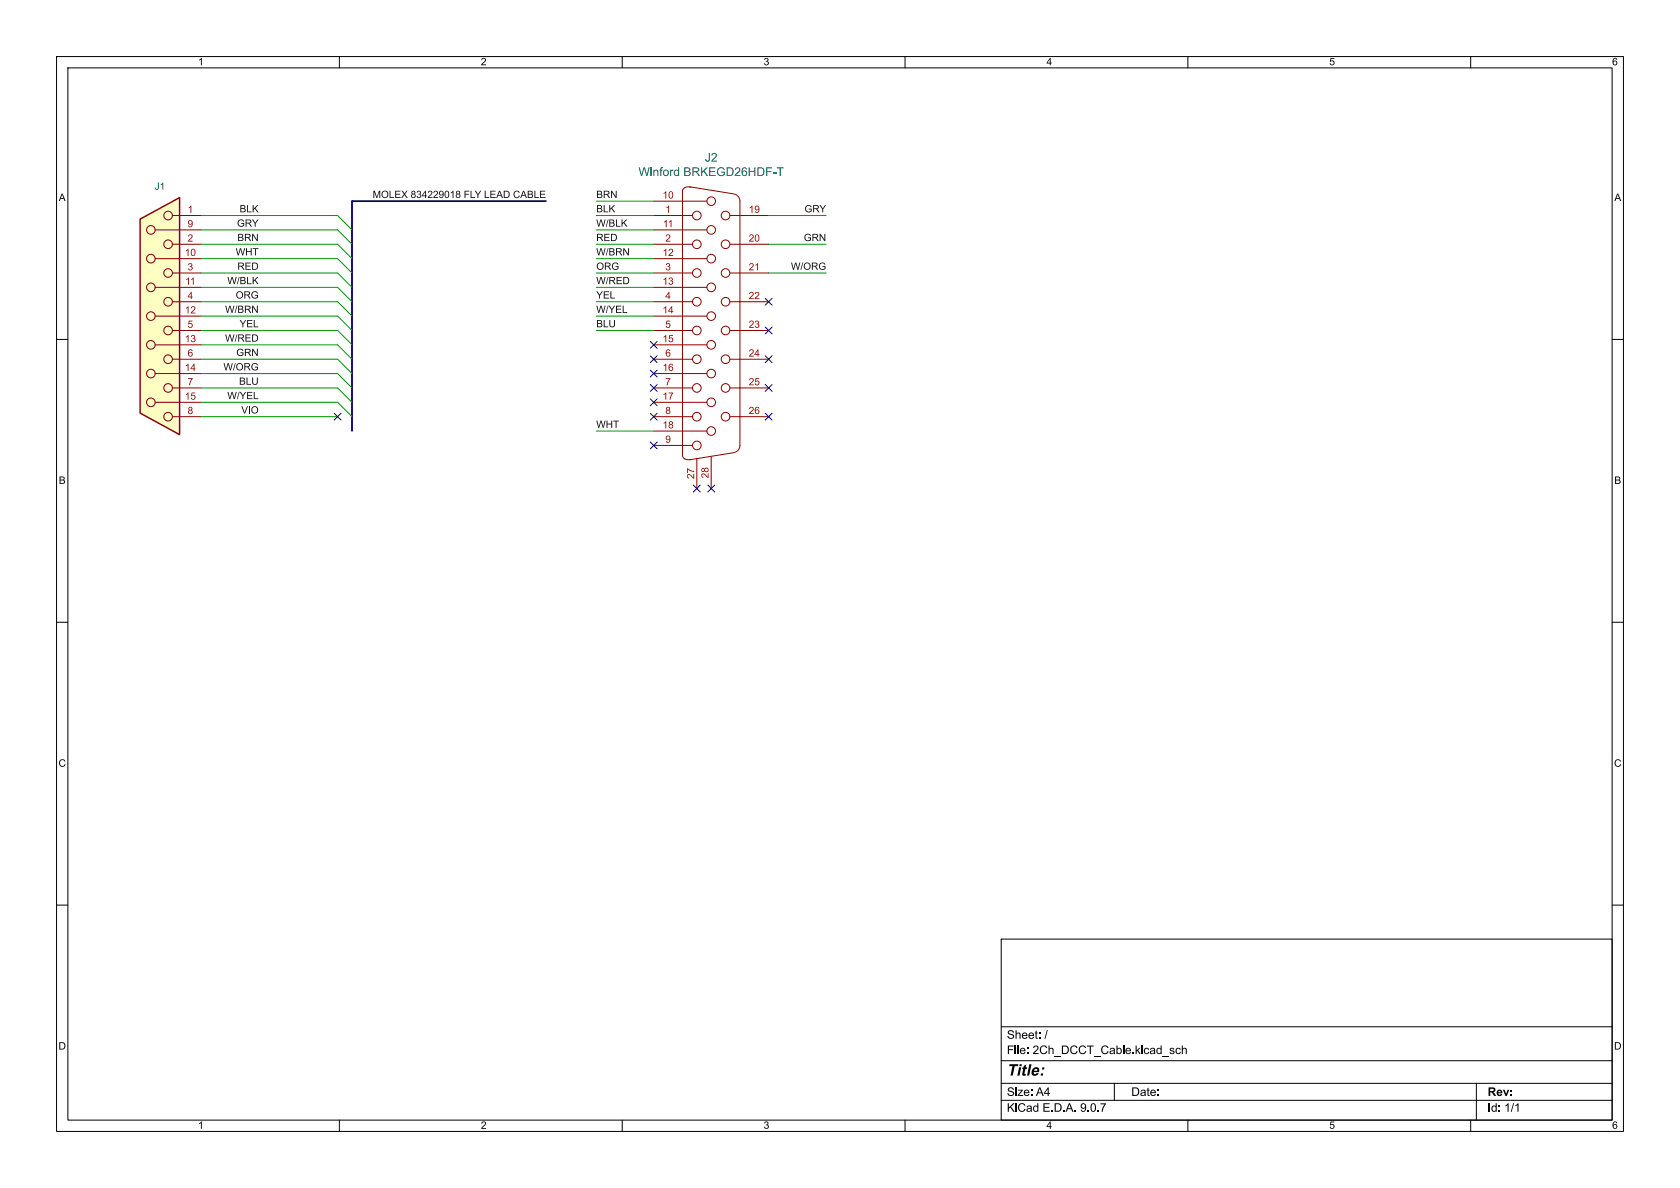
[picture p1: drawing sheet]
<svg xmlns="http://www.w3.org/2000/svg" width="297mm" height="210mm" viewBox="0 0 297 210" stroke-linecap="round" stroke-linejoin="round" font-family="sans-serif">
<g fill="none" stroke="#000" stroke-width=".18">
<path d="M10 10h277v190h-277zM12 12h273v186h-273zM60 10v2M110 10v2M160 10v2M210 10v2M260 10v2M10 60h2M285 60h2M10 110h2M285 110h2M10 160h2"/>
<path d="M177 166h108v32h-108zM285 160h2M60 198v2M110 198v2M160 198v2M177 194.5h108M177 191.5h108M177 187.5h108M177 181.5h108M197 191.5v3M210 198v2M260 198v2"/>
<path d="M261 191.5v6.5"/>
</g>
<path d="M24.8 38.7l6.9-3.8v41.9l-6.9-3.8z" fill="#ffffc2"/>
<path d="M24.8 38.7l6.9-3.8v41.9l-6.9-3.8z" fill="none" stroke="#840000" stroke-width=".25"/>
<g fill="none" stroke="#840000" stroke-width=".18">
<path d="M30.5 38.1h5.1M115.6 38.1h6.8M115.6 35.6h9.4M120.6 33.8v46.7M121.9 33l7.9 1.3M122.1 33.1a1.01 1.01 0 0 0-1.4 .7M129 38.1h6.9M129.9 34.3l.7 .5 .2 .8v43.1l-.2 .8-.7 .5M27.4 40.6h8.2M27.4 45.7h8.2M27.4 50.8h8.2M27.4 55.9h8.2"/>
<path d="M30.5 43.2h5.1M30.5 48.3h5.1M30.5 53.3h5.1M30.5 58.4h5.1M115.6 40.6h9.4M115.6 43.2h6.8M115.6 45.7h9.4M115.6 48.3h6.8M115.6 50.8h9.4M115.6 53.3h6.8M115.6 55.9h9.4M115.6 58.4h6.8"/>
<path d="M129 43.2h6.9M129 48.3h6.9M129 53.3h6.9M129 58.4h6.9M27.4 61h8.2M27.4 66h8.2M27.4 71.1h8.2M30.5 63.5h5.1M30.5 68.6h5.1M30.5 73.7h5.1M115.6 61h9.4M115.6 63.5h6.8"/>
<path d="M115.6 66h9.4M115.6 68.6h6.8M115.6 71.1h9.4M115.6 73.7h6.8M115.6 76.2h9.4M115.6 78.7h6.8M129 63.5h6.9M129 68.6h6.9M129 73.7h6.9M120.7 80.5a1.01 1.01 0 0 0 1.4 .7M123.2 81v5.4M125.7 80.8v5.6"/>
<path d="M129.8 80l-7.9 1.3"/>
<circle cx="29.7" cy="38.1" r=".76"/>
<circle cx="123.2" cy="38.1" r=".76"/>
<circle cx="125.7" cy="35.6" r=".76"/>
<circle cx="128.3" cy="38.1" r=".76"/>
<circle cx="26.7" cy="55.9" r=".76"/>
<circle cx="26.7" cy="45.7" r=".76"/>
<circle cx="26.7" cy="50.8" r=".76"/>
<circle cx="26.7" cy="40.6" r=".76"/>
<circle cx="29.7" cy="43.2" r=".76"/>
<circle cx="29.7" cy="53.3" r=".76"/>
<circle cx="29.7" cy="58.4" r=".76"/>
<circle cx="29.7" cy="48.3" r=".76"/>
<circle cx="123.2" cy="53.3" r=".76"/>
<circle cx="123.2" cy="58.4" r=".76"/>
<circle cx="123.2" cy="43.2" r=".76"/>
<circle cx="123.2" cy="48.3" r=".76"/>
<circle cx="125.7" cy="40.6" r=".76"/>
<circle cx="125.7" cy="45.7" r=".76"/>
<circle cx="125.7" cy="50.8" r=".76"/>
<circle cx="125.7" cy="55.9" r=".76"/>
<circle cx="128.3" cy="53.3" r=".76"/>
<circle cx="128.3" cy="43.2" r=".76"/>
<circle cx="128.3" cy="58.4" r=".76"/>
<circle cx="128.3" cy="48.3" r=".76"/>
<circle cx="26.7" cy="71.1" r=".76"/>
<circle cx="26.7" cy="66" r=".76"/>
<circle cx="26.7" cy="61" r=".76"/>
<circle cx="29.7" cy="73.7" r=".76"/>
<circle cx="29.7" cy="68.6" r=".76"/>
<circle cx="29.7" cy="63.5" r=".76"/>
<circle cx="123.2" cy="63.5" r=".76"/>
<circle cx="123.2" cy="78.7" r=".76"/>
<circle cx="123.2" cy="73.7" r=".76"/>
<circle cx="123.2" cy="68.6" r=".76"/>
<circle cx="125.7" cy="66" r=".76"/>
<circle cx="125.7" cy="76.2" r=".76"/>
<circle cx="125.7" cy="71.1" r=".76"/>
<circle cx="125.7" cy="61" r=".76"/>
<circle cx="128.3" cy="68.6" r=".76"/>
<circle cx="128.3" cy="63.5" r=".76"/>
<circle cx="128.3" cy="73.7" r=".76"/>
</g>
<path d="M96.5 35.6h-34.3v40.6" fill="none" stroke="#000084" stroke-width=".3"/>
<g fill="none" stroke="#009600" stroke-width=".18">
<path d="M35.6 38.1h24.1l2.5 2.5M105.4 38.1h10.2M105.4 35.6h10.2M135.9 38.1h10.1M35.6 43.2h24.1l2.5 2.5M35.6 48.3h24.1l2.5 2.5M35.6 45.7h24.1l2.5 2.6M35.6 40.6h24.1l2.5 2.6M35.6 53.3h24.1l2.5 2.6M35.6 50.8h24.1l2.5 2.5M35.6 58.4h24.1l2.5 2.6M35.6 55.9h24.1l2.5 2.5"/>
<path d="M105.4 43.2h10.2M105.4 48.3h10.2M105.4 45.7h10.2M105.4 40.6h10.2M105.4 53.3h10.2M105.4 50.8h10.2M105.4 58.4h10.2M105.4 55.9h10.2M135.9 43.2h10.1M135.9 48.3h10.1M35.6 71.1h24.1l2.5 2.6M35.6 73.7h24.1"/>
<path d="M35.6 68.6h24.1l2.5 2.5M35.6 66h24.1l2.5 2.6M35.6 63.5h24.1l2.5 2.5M35.6 61h24.1l2.5 2.5M105.4 76.2h10.2"/>
</g>
<g fill="none" stroke="#000084" stroke-width=".18">
<path d="M135.3 57.8l1.2 1.2M135.3 52.7l1.2 1.2M136.5 57.8l-1.2 1.2M136.5 52.7l-1.2 1.2M59.1 73.1l1.2 1.2M60.3 73.1l-1.2 1.2M115 70.5l1.2 1.2M115 73.1l1.2 1.2M115 60.4l1.2 1.2M115 65.4l1.2 1.2M115 78.1l1.2 1.2M115 68l1.2 1.2"/>
<path d="M115 62.9l1.2 1.2M116.2 78.1l-1.2 1.2M116.2 70.5l-1.2 1.2M116.2 73.1l-1.2 1.2M116.2 60.4l-1.2 1.2M116.2 65.4l-1.2 1.2M116.2 68l-1.2 1.2M116.2 62.9l-1.2 1.2M135.3 62.9l1.2 1.2M135.3 68l1.2 1.2M135.3 73.1l1.2 1.2M136.5 62.9l-1.2 1.2"/>
<path d="M136.5 68l-1.2 1.2M136.5 73.1l-1.2 1.2M122.6 85.8l1.2 1.2M123.8 85.8l-1.2 1.2M125.1 85.8l1.2 1.2M126.3 85.8l-1.2 1.2"/>
</g>
<text font-size="2.8" x="178" y="190.9">Title:</text>
<g font-size="2.1" fill="#006464">
<text x="124.6" y="29.1">J2</text>
<text x="112.9" y="31.7">Winford BRKEGD26HDF-T</text>
</g>
<g font-size="2.1">
<text x="178" y="184.2">Sheet: /</text>
<text x="178" y="186.9">File: 2Ch_DCCT_Cable.kicad_sch</text>
<text x="178" y="197.1">KiCad E.D.A. 9.0.7</text>
<text x="178" y="194.3">Size: A4</text>
<text x="200" y="194.3">Date:</text>
<text x="263" y="194.3">Rev:</text>
<text x="263" y="197.1">Id: 1/1</text>
</g>
<g font-size="1.8">
<text x="35" y="12">1</text>
<text x="85" y="12">2</text>
<text x="135" y="12">3</text>
<text x="185" y="12">4</text>
<text x="235" y="12">5</text>
<text x="285" y="12">6</text>
<text x="10.4" y="36">A</text>
<text x="285.4" y="36">A</text>
<text x="10.4" y="86">B</text>
<text x="285.4" y="86">B</text>
<text x="10.3" y="136">C</text>
<text x="285.3" y="136">C</text>
<text x="10.3" y="186">D</text>
<text x="285.3" y="186">D</text>
<text x="35" y="200">1</text>
<text x="85" y="200">2</text>
<text x="135" y="200">3</text>
<text x="185" y="200">4</text>
<text x="235" y="200">5</text>
<text x="285" y="200">6</text>
</g>
<text font-size="1.8" fill="#006464" x="27.3" y="34">J1</text>
<g font-size="1.8" fill="#0f0f0f">
<text x="65.9" y="35.2">MOLEX 834229018 FLY LEAD CABLE</text>
<text x="105.4" y="35.2">BRN</text>
<text x="41.9" y="40.3">GRY</text>
<text x="42.4" y="37.8">BLK</text>
<text x="105.4" y="37.8">BLK</text>
<text x="105.4" y="40.3">W/BLK</text>
<text x="142.2" y="37.8">GRY</text>
<text x="41.7" y="45.4">WHT</text>
<text x="42" y="42.8">BRN</text>
<text x="42" y="47.9">RED</text>
<text x="105.4" y="47.9">ORG</text>
<text x="105.4" y="45.4">W/BRN</text>
<text x="105.4" y="42.8">RED</text>
<text x="139.8" y="47.9">W/ORG</text>
<text x="142.1" y="42.8">GRN</text>
<text x="40.2" y="50.5">W/BLK</text>
<text x="41.7" y="53">ORG</text>
<text x="105.4" y="50.5">W/RED</text>
<text x="105.4" y="53">YEL</text>
<text x="39.8" y="55.5">W/BRN</text>
<text x="42.4" y="58.1">YEL</text>
<text x="105.4" y="55.5">W/YEL</text>
<text x="105.4" y="58.1">BLU</text>
<text x="39.5" y="65.7">W/ORG</text>
<text x="39.8" y="60.6">W/RED</text>
<text x="41.8" y="63.2">GRN</text>
<text x="40.2" y="70.8">W/YEL</text>
<text x="42.3" y="68.2">BLU</text>
<text x="42.7" y="73.3">VIO</text>
<text x="105.4" y="75.9">WHT</text>
</g>
<g font-size="1.8" fill="#a90000">
<text x="117.1" y="35.3">10</text>
<text x="33.2" y="37.8">1</text>
<text x="33.2" y="40.4">9</text>
<text x="117.2" y="40.4">11</text>
<text x="117.6" y="37.8">1</text>
<text x="132.4" y="37.8">19</text>
<text x="32.7" y="45.5">10</text>
<text x="33.2" y="42.9">2</text>
<text x="117.1" y="45.5">12</text>
<text x="117.6" y="42.9">2</text>
<text x="132.4" y="42.9">20</text>
<text x="32.7" y="50.5">11</text>
<text x="33.2" y="48">3</text>
<text x="33.2" y="53.1">4</text>
<text x="117.1" y="50.5">13</text>
<text x="117.6" y="48">3</text>
<text x="117.6" y="53.1">4</text>
<text x="132.4" y="48">21</text>
<text x="132.4" y="53.1">22</text>
<text x="32.7" y="55.6">12</text>
<text x="33.2" y="58.2">5</text>
<text x="117.1" y="55.6">14</text>
<text x="117.6" y="58.2">5</text>
<text x="132.4" y="58.2">23</text>
<text x="32.7" y="60.7">13</text>
<text x="32.7" y="65.8">14</text>
<text x="33.2" y="63.2">6</text>
<text x="117.1" y="60.7">15</text>
<text x="117.1" y="65.8">16</text>
<text x="117.6" y="63.2">6</text>
<text x="132.4" y="63.2">24</text>
<text x="32.7" y="70.9">15</text>
<text x="33.2" y="68.3">7</text>
<text x="117.1" y="70.9">17</text>
<text x="117.6" y="68.3">7</text>
<text x="132.4" y="68.3">25</text>
<text x="33.2" y="73.4">8</text>
<text x="117.1" y="75.9">18</text>
<text x="117.6" y="73.4">8</text>
<text x="132.4" y="73.4">26</text>
<text x="117.6" y="78.5">9</text>
<text x="122.9" y="84.7" transform="rotate(-90 122.9 84.7)">27</text>
<text x="125.5" y="84.6" transform="rotate(-90 125.5 84.6)">28</text>
</g>
</svg>
